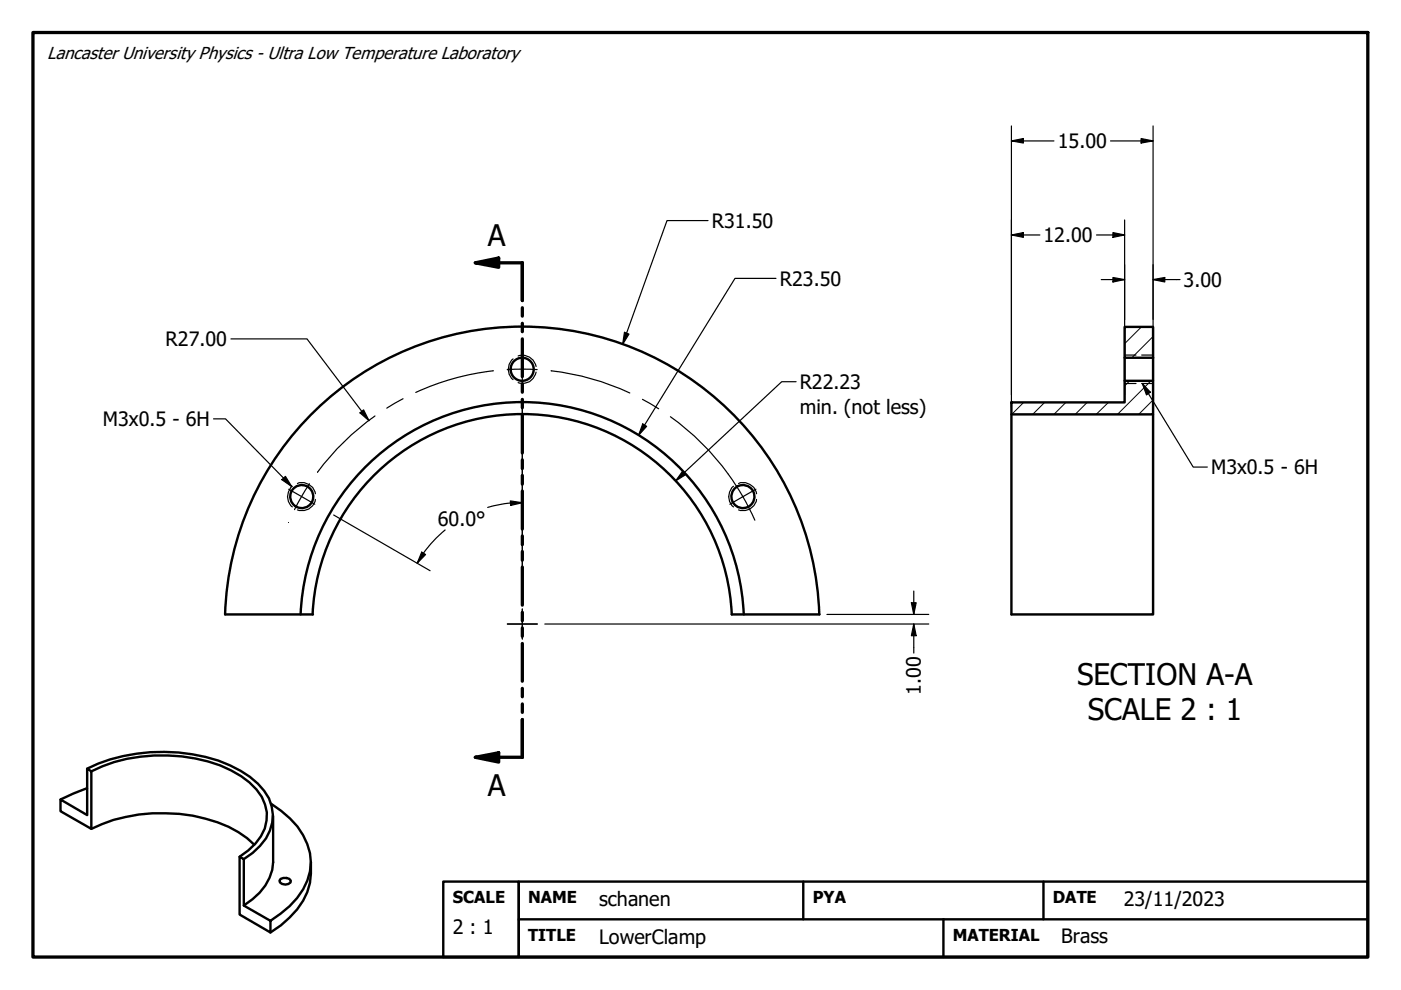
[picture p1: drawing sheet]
<svg xmlns="http://www.w3.org/2000/svg" width="297mm" height="210mm" viewBox="0 0 297 210" stroke-linecap="round" stroke-linejoin="round" font-family="sans-serif">
<!-- layer: Hatch (ANSI) -->
<path d="M242 69.3l-3.6 3.6M244.4 75.9h.1M244.5 71.3l-4.5 4.6M217 85.3l-2.5 2.6M221.5 85.3l-2.6 2.6M226 85.3l-2.5 2.6M230.5 85.3l-2.5 2.6M235 85.3l-2.6 2.6M239.5 80.7l-1.1 1.1M244 80.7l-7.1 7.2M244.5 84.8l-3.1 3.1" fill="none" stroke="#000" stroke-width=".21"/>
<!-- layer: Hidden Narrow (ANSI) -->
<g fill="none" stroke="#000" stroke-width=".25">
<path d="M108.8 76.1a2.87 2.87 0 0 0 0 4.4M109.9 75.5a2.94 2.94 0 0 1 3.8 2.2M113.7 78.9a2.84 2.84 0 0 1-3.8 2.2M238.4 75.3h2.5M242.1 75.3h2.4M238.4 81.3h2.5M242.1 81.3h2.4M62 103.1a2.87 2.87 0 0 0 0 4.4M63.1 102.5a2.85 2.85 0 0 1 3.8 2.2M66.9 105.9a2.84 2.84 0 0 1-3.8 2.2M155.5 103.1a2.87 2.87 0 0 0 0 4.4M156.6 102.5a2.85 2.85 0 0 1 3.8 2.2"/>
<path d="M160.4 105.9a2.84 2.84 0 0 1-3.8 2.2"/>
</g>
<!-- layer: Visible (ANSI) -->
<g fill="none" stroke="#000" stroke-width=".51">
<path d="M238.4 69.3h6.1v6.6h-6.1zM238.4 75.9v4.8M244.5 75.9v4.8M214.4 85.3h24v-4.6h6.1v7.2h-30.1zM214.4 87.9v42.4h30.1v-42.4M47.7 130.3a63 63 0 0 1 63-61 63 63 0 0 1 63 61M47.8 130.3h18.6M66.3 130.3a44.5 44.5 0 0 1 44.4-42.5 44.5 44.5 0 0 1 44.4 42.5h18.6M157.7 130.3a47 47 0 0 0-47-45 47 47 0 0 0-47 45M18.5 163l.9 .5v12.2l-6.6-3.7v-2.5l5.7 3.3zM18.5 163a37.2 37.2 0 0 1 30.3-.7 17.1 17.1 0 0 1 8.2 7 8.9 8.9 0 0 1-1.9 10.1l-1.5 1.4-1.9 1.4M18.5 167.1l-5.7 2.4"/>
<path d="M19.4 163.5a34.9 34.9 0 0 1 29.6-.1 15.3 15.3 0 0 1 6.5 5.5 8.3 8.3 0 0 1-1.3 10l-1.6 1.4-1.8 1.3M19.4 175.7a35.3 35.3 0 0 1 29.1-.4l2 1.1 1.9 1.3 1.5 1.4M57.5 170.4a18.5 18.5 0 0 1 7.7 8.6 11.2 11.2 0 0 1-2.2 11.4l-1.6 1.7-4.1 3.1M57.9 173v9.8a10.5 10.5 0 0 1-4.4 7.9l-1.8 1.3M50.8 181.6l.9 .6v9.8l5.6 3.2v2.5l-6.5-3.8zM59.5 186.3a1.66 1.66 0 0 1 2.2 .4l-.1 .4a1.45 1.45 0 0 1-2.4-.4zM65.9 182.8a13.4 13.4 0 0 1-4.5 11.7l-1.8 1.7-2.3 1.5"/>
<circle cx="110.7" cy="78.3" r="2.44"/>
<circle cx="64" cy="105.3" r="2.44"/>
<circle cx="157.5" cy="105.3" r="2.44"/>
</g>
<!-- layer: Section Line (ANSI) -->
<g fill="none" stroke="#000" stroke-width=".7">
<path d="M100.8 55.7l4.9-1v2zM100.8 55.7h9.9v8M110.7 65.2v1.8M110.7 68.6v1.7M110.7 71.9v8M110.7 81.4v1.8M110.7 84.7v1.8M110.7 88v8M110.7 97.5v1.8M110.7 100.8v1.9M110.7 104.1v8.1M110.7 113.6v1.9"/>
<path d="M110.7 116.9v1.9M110.7 120.2v8.1M110.7 129.8v1.8M110.7 133.1v1.8M110.7 136.4v8M110.7 146v1.7M110.7 149.3v1.7M110.7 152.6v8h-9.9M100.8 160.6l4.9-1v2z"/>
</g>
<path d="M100.8 55.7l4.9-1v2zM100.8 160.6l4.9-1v2z" fill="#000"/>
<!-- layer: Border (ANSI) -->
<path d="M7 6.9h283v196h-283z" fill="none" stroke="#000" stroke-width=".7"/>
<!-- layer: Title (ANSI) -->
<path d="M94 186.9h16v16h-16zM110 186.9h180v16h-180zM110 194.9h180M170.3 186.9v8M200 194.9v8M221.2 186.9v8" fill="none" stroke="#000" stroke-width=".51"/>
<!-- layer: Center Mark (ANSI) -->
<path d="M110.7 75.2v6.3M110.7 84.7v41.4M61.2 103.7l5.5 3.2M160.3 103.7l-5.6 3.2M107.6 132.3h6.3M110.7 129.1v6.4" fill="none" stroke="#000" stroke-width=".25"/>
<!-- layer: Dimension (ANSI) -->
<g fill="none" stroke="#000" stroke-width=".25">
<path d="M214.4 29.9l2.6-.5v.9zM214.4 29.9h9.1M214.4 26.7v59.6M235.5 29.9h9M241.9 29.4l2.6 .5-2.6 .4zM244.5 26.7v59.6M150.1 46.8h-8.7l-9.4 26.2M164.5 59h-8.7l-20.4 33.3M214.4 49.8l2.6-.5v1zM214.4 49.8h6.1M232.5 49.8h5.9M233.5 59.3h4.9"/>
<path d="M236 49.3l2.4 .5-2.4 .5zM236 58.8l2.4 .5-2.4 .5zM238.4 46.6v37.1M244.5 59.3l2.5-.5v1zM244.5 59.3h5.7M49 71.9h16.1l13.1 17.3M132.4 70.5l.9 .3-1.3 2.2zM76.3 87.5l.8-.6 1.1 2.3zM136.3 89.9l.8 .5-1.7 1.9zM144.7 99.9l.7 .7-2.1 1.4zM168.8 80.9h-3.1l-22.4 21.1M70.7 109.2l20.5 11.8"/>
<path d="M89.4 117.1l.8 .5-1.7 1.8zM94.4 112.4a24.7 24.7 0 0 0-5.9 7M108.2 106.2l2.5 .4-2.4 .6zM108.2 106.6l-2.8 .5-2 .5M110.7 106.6l-2.4 .1M115.5 132.3h81.4M175.3 130.3h21.6M193.2 127.8h1l-.5 2.5zM193.7 132.3l.5 2.5h-1zM193.7 125.3v5M193.7 132.3v6.2"/>
</g>
<g fill="#000">
<path d="M214.4 29.9l2.6-.5v.9zM241.9 29.4l2.6 .5-2.6 .4zM214.4 49.8l2.6-.5v1zM236 49.3l2.4 .5-2.4 .5zM236 58.8l2.4 .5-2.4 .5zM244.5 59.3l2.5-.5v1zM132.4 70.5l.9 .3-1.3 2.2zM76.3 87.5l.8-.6 1.1 2.3zM136.3 89.9l.8 .5-1.7 1.9zM144.7 99.9l.7 .7-2.1 1.4zM89.4 117.1l.8 .5-1.7 1.8zM108.2 106.2l2.5 .4-2.4 .6z"/>
<path d="M193.2 127.8h1l-.5 2.5zM193.7 132.3l.5 2.5h-1z"/>
</g>
<!-- layer: Centerline (ANSI) -->
<path d="M104.5 78.6h.1a54 54 0 0 0-16.5 4.6M107.5 78.4h6.4M116.9 78.6h.1M116.9 78.6a54 54 0 0 1 16.6 4.7M79.5 88.2a54 54 0 0 0-12.2 11.9M85.5 84.5l-3.5 2M136.2 84.7l3.5 2M142.1 88.4a54 54 0 0 1 17.9 21.9M61.2 110.8h.1M65.6 102.6l-3.2 5.5M67.3 100.1h.1" fill="none" stroke="#000" stroke-width=".25"/>
<!-- layer: Symbol (ANSI) -->
<path d="M45.3 88.8h2.5l14 14.4M242.2 81.3l1.7 1.9-.8 .5zM242.2 81.3l10.8 17.7h3M59.8 101.7l.7-.7 1.3 2.2z" fill="none" stroke="#000" stroke-width=".25"/>
<path d="M242.2 81.3l1.7 1.9-.8 .5zM59.8 101.7l.7-.7 1.3 2.2z" fill="#000"/>
<g font-size="6.3">
<text x="103.4" y="52.2">A</text>
<text x="228.3" y="145.1">SECTION A-A</text>
<text x="230.6" y="152.7">SCALE 2 : 1</text>
<text x="103.4" y="168.7">A</text>
</g>
<g font-size="4.2">
<text x="224.3" y="31.4">15.00</text>
<text x="150.9" y="48.3">R31.50</text>
<text x="221.2" y="51.3">12.00</text>
<text x="165.4" y="60.6">R23.50</text>
<text x="251" y="60.8">3.00</text>
<text x="35.1" y="73.4">R27.00</text>
<text x="169.5" y="82.5">R22.23</text>
<text x="169.5" y="87.7">min. (not less)</text>
<text x="21.8" y="90.3">M3x0.5 - 6H</text>
<text x="256.8" y="100.6">M3x0.5 - 6H</text>
<text x="92.8" y="111.5">60.0°</text>
<text x="195.3" y="147.4" transform="rotate(-90 195.3 147.4)">1.00</text>
<text x="127" y="192.1">schanen</text>
<text x="238.3" y="192.1">23/11/2023</text>
<text x="96" y="198">2 : 1</text>
<text x="127" y="200.1">LowerClamp</text>
<text x="225" y="199.9">Brass</text>
</g>
<text font-size="3.7" x="10" y="12.5">Lancaster University Physics - Ultra Low Temperature Laboratory</text>
<g font-size="3.5">
<text x="96" y="191.5">SCALE</text>
<text x="112" y="191.4">NAME</text>
<text x="172.3" y="191.4">PYA</text>
<text x="223.2" y="191.4">DATE</text>
<text x="112" y="199.4">TITLE</text>
<text x="202" y="199.4">MATERIAL</text>
</g>
</svg>
